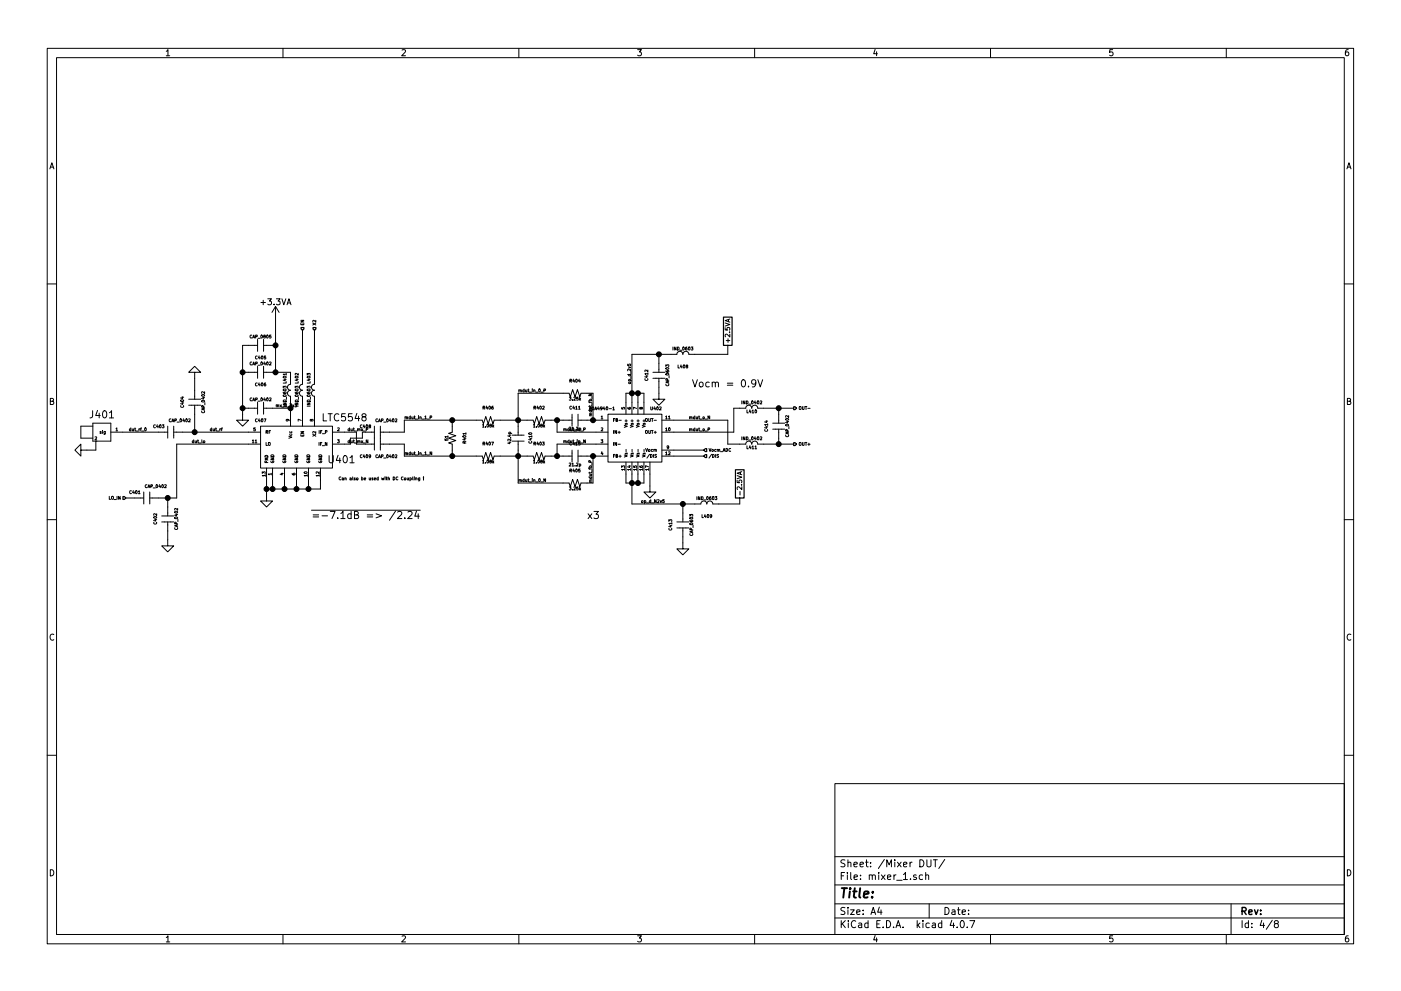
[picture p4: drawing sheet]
EESchema Schematic File Version 4
LIBS:adccore-cache
EELAYER 26 0
EELAYER END
$Descr A4 11693 8268
encoding utf-8
Sheet 4 8
Title ""
Date ""
Rev ""
Comp ""
Comment1 ""
Comment2 ""
Comment3 ""
Comment4 ""
$EndDescr
$Comp
L adccore-rescue:LTC5548 U401
U 1 1
P 2475 3600
F 0 "U401" H 2850 3375 60  0000 C CNN
F 1 "LTC5548" H 2875 3725 60  0000 C CNN
F 2 "QFN:QFN12_2x3mm_UDB_LT" H 2475 3600 60  0001 C CNN
F 3 "" H 2475 3600 60  0001 C CNN
	1    2475 3600
	1    0    0    -1  
$EndComp
$Comp
L adccore-rescue:GND #PWR073
U 1 1
P 2225 4125
F 0 "#PWR073" H 2225 3875 50  0001 C CNN
F 1 "GND" H 2225 3975 50  0001 C CNN
F 2 "" H 2225 4125 50  0001 C CNN
F 3 "" H 2225 4125 50  0001 C CNN
	1    2225 4125
	1    0    0    -1  
$EndComp
Wire Wire Line
	2225 4000 2225 4125
Wire Wire Line
	2275 4000 2275 4075
Wire Wire Line
	2675 4075 2675 4000
Wire Wire Line
	2375 4075 2375 4000
Connection ~ 2375 4075
Wire Wire Line
	2475 4075 2475 4000
Connection ~ 2475 4075
Wire Wire Line
	2575 4075 2575 4000
Connection ~ 2575 4075
$Comp
L adccore-rescue:CAP_0402 C408
U 1 1
P 3150 3600
F 0 "C408" H 3050 3650 25  0000 C CNN
F 1 "CAP_0402" H 3225 3700 25  0000 C CNN
F 2 "SM0402" H 3150 3700 60  0001 C CNN
F 3 "" H 3150 3600 60  0000 C CNN
	1    3150 3600
	1    0    0    -1  
$EndComp
$Comp
L adccore-rescue:CAP_0402 C409
U 1 1
P 3150 3700
F 0 "C409" H 3050 3600 25  0000 C CNN
F 1 "CAP_0402" H 3225 3600 25  0000 C CNN
F 2 "SM0402" H 3150 3800 60  0001 C CNN
F 3 "" H 3150 3700 60  0000 C CNN
	1    3150 3700
	1    0    0    -1  
$EndComp
$Comp
L adccore-rescue:SMA_PCB J401
U 1 1
P 875 3600
F 0 "J401" H 850 3750 60  0000 C CNN
F 1 "SMA_PCB" H 875 3800 60  0001 C CNN
F 2 "Connectors_RF:SMA_AMP_132255-12" H 875 3600 60  0001 C CNN
F 3 "" H 875 3600 60  0001 C CNN
	1    875  3600
	1    0    0    -1  
$EndComp
$Comp
L adccore-rescue:CAP_0402 C403
U 1 1
P 1425 3600
F 0 "C403" H 1325 3650 25  0000 C CNN
F 1 "CAP_0402" H 1500 3700 25  0000 C CNN
F 2 "SM0402" H 1425 3700 60  0001 C CNN
F 3 "" H 1425 3600 60  0000 C CNN
	1    1425 3600
	1    0    0    -1  
$EndComp
$Comp
L adccore-rescue:CAP_0402 C401
U 1 1
P 1225 4150
F 0 "C401" H 1125 4200 25  0000 C CNN
F 1 "CAP_0402" H 1300 4250 25  0000 C CNN
F 2 "SM0402" H 1225 4250 60  0001 C CNN
F 3 "" H 1225 4150 60  0000 C CNN
	1    1225 4150
	1    0    0    -1  
$EndComp
Wire Wire Line
	1525 3600 2075 3600
Wire Wire Line
	1475 4150 1325 4150
Wire Wire Line
	1475 3700 1475 4150
Wire Wire Line
	1475 3700 2075 3700
Wire Wire Line
	1025 3600 1325 3600
Wire Wire Line
	1050 4150 1125 4150
$Comp
L adccore-rescue:GND #PWR074
U 1 1
P 725 3750
F 0 "#PWR074" H 725 3500 50  0001 C CNN
F 1 "GND" H 725 3600 50  0001 C CNN
F 2 "" H 725 3750 50  0001 C CNN
F 3 "" H 725 3750 50  0001 C CNN
	1    725  3750
	0    1    1    0   
$EndComp
Wire Wire Line
	725  3750 800  3750
Wire Wire Line
	800  3750 800  3675
Wire Wire Line
	2225 4075 2675 4075
Connection ~ 2225 4075
Connection ~ 2275 4075
$Comp
L adccore-rescue:IND_0603 L401
U 1 1
P 2425 3250
F 0 "L401" H 2525 3300 25  0000 C CNN
F 1 "IND_0603" H 2375 3300 25  0000 C CNN
F 2 "SM0603" H 2425 3250 60  0001 C CNN
F 3 "" H 2425 3250 60  0000 C CNN
	1    2425 3250
	0    -1   -1   0   
$EndComp
Wire Wire Line
	2425 3350 2425 3450
$Comp
L adccore-rescue:IND_0603 L402
U 1 1
P 2525 3250
F 0 "L402" H 2625 3300 25  0000 C CNN
F 1 "IND_0603" H 2475 3300 25  0000 C CNN
F 2 "SM0603" H 2525 3250 60  0001 C CNN
F 3 "" H 2525 3250 60  0000 C CNN
	1    2525 3250
	0    -1   -1   0   
$EndComp
$Comp
L adccore-rescue:IND_0603 L403
U 1 1
P 2625 3250
F 0 "L403" H 2725 3300 25  0000 C CNN
F 1 "IND_0603" H 2575 3300 25  0000 C CNN
F 2 "SM0603" H 2625 3250 60  0001 C CNN
F 3 "" H 2625 3250 60  0000 C CNN
	1    2625 3250
	0    -1   -1   0   
$EndComp
Wire Wire Line
	2525 3350 2525 3450
Wire Wire Line
	2625 3350 2625 3450
$Comp
L adccore-rescue:CAP_0402 C406
U 1 1
P 2175 3100
F 0 "C406" H 2175 3000 25  0000 C CNN
F 1 "CAP_0402" H 2175 3175 25  0000 C CNN
F 2 "SM0402" H 2175 3200 60  0001 C CNN
F 3 "" H 2175 3100 60  0000 C CNN
	1    2175 3100
	1    0    0    -1  
$EndComp
$Comp
L adccore-rescue:CAP_0402 C407
U 1 1
P 2175 3400
F 0 "C407" H 2175 3300 25  0000 C CNN
F 1 "CAP_0402" H 2175 3475 25  0000 C CNN
F 2 "SM0402" H 2175 3500 60  0001 C CNN
F 3 "" H 2175 3400 60  0000 C CNN
	1    2175 3400
	1    0    0    -1  
$EndComp
Wire Wire Line
	2275 3100 2425 3100
Wire Wire Line
	2275 3400 2425 3400
Connection ~ 2425 3400
$Comp
L adccore-rescue:GND #PWR075
U 1 1
P 2025 3450
F 0 "#PWR075" H 2025 3200 50  0001 C CNN
F 1 "GND" H 2025 3300 50  0001 C CNN
F 2 "" H 2025 3450 50  0001 C CNN
F 3 "" H 2025 3450 50  0001 C CNN
	1    2025 3450
	1    0    0    -1  
$EndComp
Wire Wire Line
	2075 3100 2025 3100
Wire Wire Line
	2025 2875 2025 3450
Wire Wire Line
	2075 3400 2025 3400
Connection ~ 2025 3400
Connection ~ 2300 3100
$Comp
L adccore-rescue:CAP_0805 C405
U 1 1
P 2175 2875
F 0 "C405" H 2175 2775 25  0000 C CNN
F 1 "CAP_0805" H 2175 2950 25  0000 C CNN
F 2 "SM0805" H 2175 2975 60  0001 C CNN
F 3 "" H 2175 2875 60  0000 C CNN
	1    2175 2875
	1    0    0    -1  
$EndComp
Wire Wire Line
	2275 2875 2300 2875
Wire Wire Line
	2075 2875 2025 2875
Connection ~ 2025 3100
$Comp
L adccore-rescue:CAP_0402 C402
U 1 1
P 1400 4325
F 0 "C402" H 1400 4225 25  0000 C CNN
F 1 "CAP_0402" H 1400 4400 25  0000 C CNN
F 2 "SM0402" H 1400 4425 60  0001 C CNN
F 3 "" H 1400 4325 60  0000 C CNN
	1    1400 4325
	0    1    1    0   
$EndComp
$Comp
L adccore-rescue:GND #PWR076
U 1 1
P 1400 4500
F 0 "#PWR076" H 1400 4250 50  0001 C CNN
F 1 "GND" H 1400 4350 50  0001 C CNN
F 2 "" H 1400 4500 50  0001 C CNN
F 3 "" H 1400 4500 50  0001 C CNN
	1    1400 4500
	1    0    0    -1  
$EndComp
Wire Wire Line
	1400 4425 1400 4500
Wire Wire Line
	1400 4225 1400 4150
Connection ~ 1400 4150
$Comp
L adccore-rescue:CAP_0402 C404
U 1 1
P 1625 3350
F 0 "C404" H 1625 3250 25  0000 C CNN
F 1 "CAP_0402" H 1625 3425 25  0000 C CNN
F 2 "SM0402" H 1625 3450 60  0001 C CNN
F 3 "" H 1625 3350 60  0000 C CNN
	1    1625 3350
	0    1    1    0   
$EndComp
Wire Wire Line
	1625 3450 1625 3600
Connection ~ 1625 3600
$Comp
L adccore-rescue:GND #PWR077
U 1 1
P 1625 3150
F 0 "#PWR077" H 1625 2900 50  0001 C CNN
F 1 "GND" H 1625 3000 50  0001 C CNN
F 2 "" H 1625 3150 50  0001 C CNN
F 3 "" H 1625 3150 50  0001 C CNN
	1    1625 3150
	-1   0    0    1   
$EndComp
Wire Wire Line
	1625 3150 1625 3250
Text HLabel 1050 4150 0    25   Input ~ 0
LO_IN
Wire Wire Line
	2300 2650 2300 3100
Text HLabel 2625 2750 1    25   Input ~ 0
X2
Text HLabel 2525 2750 1    25   Input ~ 0
EN
Wire Wire Line
	2525 2750 2525 3150
Wire Wire Line
	2625 2750 2625 3150
Connection ~ 2300 2875
Wire Wire Line
	2425 3100 2425 3150
$Comp
L adccore-rescue:ADA4940-1 U402
U 1 1
P 5175 3650
F 0 "U402" H 5475 3900 25  0000 C CNN
F 1 "ADA4940-1" H 5025 3900 25  0000 C CNN
F 2 "QFN:QFN16_3x3mm" H 5175 3700 25  0001 C CNN
F 3 "" H 5175 3700 25  0001 C CNN
	1    5175 3650
	1    0    0    -1  
$EndComp
$Comp
L adccore-rescue:RES_0402 R402
U 1 1
P 4500 3500
F 0 "R402" H 4500 3400 25  0000 C CNN
F 1 "1.08k" H 4500 3550 25  0000 C CNN
F 2 "SM0402" H 4500 3500 60  0001 C CNN
F 3 "" H 4500 3500 60  0000 C CNN
	1    4500 3500
	-1   0    0    1   
$EndComp
$Comp
L adccore-rescue:RES_0402 R403
U 1 1
P 4500 3800
F 0 "R403" H 4500 3700 25  0000 C CNN
F 1 "1.08k" H 4500 3850 25  0000 C CNN
F 2 "SM0402" H 4500 3800 60  0001 C CNN
F 3 "" H 4500 3800 60  0000 C CNN
	1    4500 3800
	-1   0    0    1   
$EndComp
$Comp
L adccore-rescue:RES_0402 R404
U 1 1
P 4800 3275
F 0 "R404" H 4800 3175 25  0000 C CNN
F 1 "3.25k" H 4800 3325 25  0000 C CNN
F 2 "SM0402" H 4800 3275 60  0001 C CNN
F 3 "" H 4800 3275 60  0000 C CNN
	1    4800 3275
	-1   0    0    1   
$EndComp
$Comp
L adccore-rescue:RES_0402 R405
U 1 1
P 4800 4025
F 0 "R405" H 4800 3925 25  0000 C CNN
F 1 "3.25k" H 4800 4075 25  0000 C CNN
F 2 "SM0402" H 4800 4025 60  0001 C CNN
F 3 "" H 4800 4025 60  0000 C CNN
	1    4800 4025
	-1   0    0    1   
$EndComp
Wire Wire Line
	3250 3600 3375 3600
Wire Wire Line
	3375 3600 3375 3500
Wire Wire Line
	3250 3700 3375 3700
Wire Wire Line
	3375 3700 3375 3800
Wire Wire Line
	4325 3750 4325 4025
Connection ~ 4325 3800
Wire Wire Line
	4325 3275 4325 3550
Connection ~ 4325 3500
Wire Wire Line
	4600 3500 4700 3500
Wire Wire Line
	4900 3500 4975 3500
Wire Wire Line
	4975 3800 4900 3800
Wire Wire Line
	4700 3800 4600 3800
Wire Wire Line
	4975 3600 4650 3600
Wire Wire Line
	4650 3600 4650 3500
Connection ~ 4650 3500
Wire Wire Line
	4975 3700 4650 3700
Wire Wire Line
	4650 3700 4650 3800
Connection ~ 4650 3800
Text Notes 2825 4000 0    25   ~ 0
Can also be used with DC Coupling !
Text HLabel 5875 3750 2    25   Input ~ 0
Vocm_ADC
Wire Wire Line
	5625 3750 5875 3750
$Comp
L adccore-rescue:IND_0402 L410
U 1 1
P 6275 3400
F 0 "L410" H 6275 3375 25  0000 C CNN
F 1 "IND_0402" H 6275 3450 25  0000 C CNN
F 2 "SM0402" H 6275 3400 60  0001 C CNN
F 3 "" H 6275 3400 60  0000 C CNN
	1    6275 3400
	1    0    0    -1  
$EndComp
$Comp
L adccore-rescue:IND_0402 L411
U 1 1
P 6275 3700
F 0 "L411" H 6275 3675 25  0000 C CNN
F 1 "IND_0402" H 6275 3750 25  0000 C CNN
F 2 "SM0402" H 6275 3700 60  0001 C CNN
F 3 "" H 6275 3700 60  0000 C CNN
	1    6275 3700
	1    0    0    -1  
$EndComp
$Comp
L adccore-rescue:CAP_0402 C414
U 1 1
P 6500 3550
F 0 "C414" H 6500 3450 25  0000 C CNN
F 1 "CAP_0402" H 6500 3625 25  0000 C CNN
F 2 "SM0402" H 6500 3650 60  0001 C CNN
F 3 "" H 6500 3550 60  0000 C CNN
	1    6500 3550
	0    1    1    0   
$EndComp
Wire Wire Line
	5625 3500 6075 3500
Wire Wire Line
	5625 3600 6125 3600
Wire Wire Line
	6375 3400 6625 3400
Wire Wire Line
	6500 3400 6500 3450
Wire Wire Line
	6375 3700 6625 3700
Wire Wire Line
	6500 3700 6500 3650
Text HLabel 6625 3400 2    25   Output ~ 0
OUT-
Text HLabel 6625 3700 2    25   Output ~ 0
OUT+
Connection ~ 6500 3700
Connection ~ 6500 3400
Wire Wire Line
	5625 3800 5875 3800
Text HLabel 5875 3800 2    25   Input ~ 0
/DIS
Text Notes 5775 3225 0    60   ~ 0
Vocm = 0.9V
Text Notes 2600 4325 0    60   ~ 0
~=-7.1dB => /2.24
Wire Wire Line
	5275 2950 5275 3350
Wire Wire Line
	5225 3350 5225 3275
Wire Wire Line
	5225 3275 5375 3275
Connection ~ 5275 3275
Wire Wire Line
	5325 3275 5325 3350
Wire Wire Line
	5375 3275 5375 3350
Connection ~ 5325 3275
Wire Wire Line
	5275 3950 5275 4200
Wire Wire Line
	5225 3950 5225 4025
Wire Wire Line
	5225 4025 5375 4025
Connection ~ 5275 4025
Wire Wire Line
	5325 4025 5325 3950
Wire Wire Line
	5375 4025 5375 3950
Connection ~ 5325 4025
Text Notes 4900 4325 0    60   ~ 0
x3
$Comp
L adccore-rescue:IND_0603 L408
U 1 1
P 5700 2950
F 0 "L408" H 5700 2850 25  0000 C CNN
F 1 "IND_0603" H 5700 3000 25  0000 C CNN
F 2 "SM0603" H 5700 2950 60  0001 C CNN
F 3 "" H 5700 2950 60  0000 C CNN
	1    5700 2950
	1    0    0    -1  
$EndComp
$Comp
L adccore-rescue:CAP_0603 C412
U 1 1
P 5500 3125
F 0 "C412" H 5500 3025 25  0000 C CNN
F 1 "CAP_0603" H 5500 3200 25  0000 C CNN
F 2 "SM0603" H 5500 3225 60  0001 C CNN
F 3 "" H 5500 3125 60  0000 C CNN
	1    5500 3125
	0    1    1    0   
$EndComp
Wire Wire Line
	5275 2950 5600 2950
Wire Wire Line
	5500 3025 5500 2950
Connection ~ 5500 2950
Wire Wire Line
	5800 2950 6075 2950
Wire Wire Line
	6075 2950 6075 2875
$Comp
L adccore-rescue:GND #PWR078
U 1 1
P 5500 3275
F 0 "#PWR078" H 5500 3025 50  0001 C CNN
F 1 "GND" H 5500 3125 50  0001 C CNN
F 2 "" H 5500 3275 50  0001 C CNN
F 3 "" H 5500 3275 50  0001 C CNN
	1    5500 3275
	1    0    0    -1  
$EndComp
Wire Wire Line
	5500 3225 5500 3275
$Comp
L adccore-rescue:IND_0603 L409
U 1 1
P 5900 4200
F 0 "L409" H 5900 4100 25  0000 C CNN
F 1 "IND_0603" H 5900 4250 25  0000 C CNN
F 2 "SM0603" H 5900 4200 60  0001 C CNN
F 3 "" H 5900 4200 60  0000 C CNN
	1    5900 4200
	1    0    0    -1  
$EndComp
$Comp
L adccore-rescue:CAP_0603 C413
U 1 1
P 5700 4375
F 0 "C413" H 5700 4275 25  0000 C CNN
F 1 "CAP_0603" H 5700 4450 25  0000 C CNN
F 2 "SM0603" H 5700 4475 60  0001 C CNN
F 3 "" H 5700 4375 60  0000 C CNN
	1    5700 4375
	0    1    1    0   
$EndComp
Wire Wire Line
	5275 4200 5800 4200
Wire Wire Line
	5700 4275 5700 4200
Connection ~ 5700 4200
$Comp
L adccore-rescue:GND #PWR079
U 1 1
P 5700 4525
F 0 "#PWR079" H 5700 4275 50  0001 C CNN
F 1 "GND" H 5700 4375 50  0001 C CNN
F 2 "" H 5700 4525 50  0001 C CNN
F 3 "" H 5700 4525 50  0001 C CNN
	1    5700 4525
	1    0    0    -1  
$EndComp
Wire Wire Line
	5700 4475 5700 4525
Wire Wire Line
	6175 4150 6175 4200
Wire Wire Line
	6175 4200 6000 4200
$Comp
L adccore-rescue:+3.3VA #PWR080
U 1 1
P 2300 2650
F 0 "#PWR080" H 2300 2500 50  0001 C CNN
F 1 "+3.3VA" H 2300 2790 50  0000 C CNN
F 2 "" H 2300 2650 50  0001 C CNN
F 3 "" H 2300 2650 50  0001 C CNN
	1    2300 2650
	1    0    0    -1  
$EndComp
Text GLabel 6075 2875 1    39   UnSpc ~ 0
+2.5VA
Text GLabel 6175 4150 1    39   UnSpc ~ 0
-2.5VA
$Comp
L adccore-rescue:CAP_0402 C411
U 1 1
P 4800 3500
F 0 "C411" H 4800 3400 25  0000 C CNN
F 1 "21.2p" H 4800 3575 25  0000 C CNN
F 2 "SM0402" H 4800 3600 60  0001 C CNN
F 3 "" H 4800 3500 60  0000 C CNN
	1    4800 3500
	-1   0    0    1   
$EndComp
Wire Wire Line
	4950 3500 4950 3275
Wire Wire Line
	4950 3275 4900 3275
Connection ~ 4950 3500
Wire Wire Line
	4700 3275 4325 3275
Wire Wire Line
	4175 3500 4400 3500
Wire Wire Line
	4175 3800 4400 3800
$Comp
L adccore-rescue:CAP_0402 C415
U 1 1
P 4800 3800
F 0 "C415" H 4800 3700 25  0000 C CNN
F 1 "21.2p" H 4800 3875 25  0000 C CNN
F 2 "SM0402" H 4800 3900 60  0001 C CNN
F 3 "" H 4800 3800 60  0000 C CNN
	1    4800 3800
	-1   0    0    1   
$EndComp
Wire Wire Line
	4950 3800 4950 4025
Wire Wire Line
	4950 4025 4900 4025
Connection ~ 4950 3800
Wire Wire Line
	4325 4025 4700 4025
$Comp
L adccore-rescue:CAP_0402 C410
U 1 1
P 4325 3650
F 0 "C410" H 4325 3550 25  0000 C CNN
F 1 "42.4p" H 4325 3725 25  0000 C CNN
F 2 "SM0402" H 4325 3750 60  0001 C CNN
F 3 "" H 4325 3650 60  0000 C CNN
	1    4325 3650
	0    -1   -1   0   
$EndComp
$Comp
L adccore-rescue:RES_0402 R406
U 1 1
P 4075 3500
F 0 "R406" H 4075 3400 25  0000 C CNN
F 1 "1.08k" H 4075 3550 25  0000 C CNN
F 2 "SM0402" H 4075 3500 60  0001 C CNN
F 3 "" H 4075 3500 60  0000 C CNN
	1    4075 3500
	-1   0    0    1   
$EndComp
$Comp
L adccore-rescue:RES_0402 R407
U 1 1
P 4075 3800
F 0 "R407" H 4075 3700 25  0000 C CNN
F 1 "1.08k" H 4075 3850 25  0000 C CNN
F 2 "SM0402" H 4075 3800 60  0001 C CNN
F 3 "" H 4075 3800 60  0000 C CNN
	1    4075 3800
	-1   0    0    1   
$EndComp
Wire Wire Line
	3375 3800 3975 3800
Wire Wire Line
	3375 3500 3975 3500
$Comp
L adccore-rescue:RES_0402 R401
U 1 1
P 3775 3650
F 0 "R401" H 3775 3550 25  0000 C CNN
F 1 "51" H 3775 3700 25  0000 C CNN
F 2 "SM0402" H 3775 3650 60  0001 C CNN
F 3 "" H 3775 3650 60  0000 C CNN
	1    3775 3650
	0    -1   -1   0   
$EndComp
Wire Wire Line
	3775 3550 3775 3500
Connection ~ 3775 3500
Wire Wire Line
	3775 3750 3775 3800
Connection ~ 3775 3800
Text Label 1600 3700 0    25   ~ 0
dut_lo
Text Label 1750 3600 0    25   ~ 0
dut_rf
Text Label 1075 3600 0    25   ~ 0
dut_rf_0
Text Label 5750 3500 0    25   ~ 0
mdut_o_N
Text Label 5750 3600 0    25   ~ 0
mdut_o_P
Text Label 4950 3275 3    25   ~ 0
mdut_fb_N
Text Label 4950 4025 1    25   ~ 0
mdut_fb_P
Wire Wire Line
	6075 3500 6075 3700
Wire Wire Line
	6075 3700 6175 3700
Wire Wire Line
	6125 3600 6125 3400
Wire Wire Line
	6125 3400 6175 3400
Text Label 4700 3600 0    25   ~ 0
mdut_in_P
Text Label 4700 3700 0    25   ~ 0
mdut_in_N
Text Label 4325 3275 0    25   ~ 0
mdut_in_0_P
Text Label 4325 4025 0    25   ~ 0
mdut_in_0_N
Text Label 3375 3500 0    25   ~ 0
mdut_in_1_P
Text Label 3375 3800 0    25   ~ 0
mdut_in_1_N
Text Label 2900 3600 0    25   ~ 0
dut_mx_P
Text Label 2900 3700 0    25   ~ 0
dut_mx_N
Wire Wire Line
	2875 3600 2975 3600
Wire Wire Line
	2975 3600 2975 3700
Wire Wire Line
	2975 3700 3050 3700
Wire Wire Line
	2875 3700 2925 3700
Wire Wire Line
	2925 3700 2925 3650
Wire Wire Line
	2925 3650 3025 3650
Wire Wire Line
	3025 3650 3025 3600
Wire Wire Line
	3025 3600 3050 3600
Text Label 2300 3400 0    25   ~ 0
mx_d_3v3
$Comp
L adccore-rescue:GND #PWR081
U 1 1
P 5425 4050
F 0 "#PWR081" H 5425 3800 50  0001 C CNN
F 1 "GND" H 5425 3900 50  0001 C CNN
F 2 "" H 5425 4050 50  0001 C CNN
F 3 "" H 5425 4050 50  0001 C CNN
	1    5425 4050
	1    0    0    -1  
$EndComp
Wire Wire Line
	5425 3950 5425 4050
Text Label 5275 3200 1    25   ~ 0
op_d_2v5
Text Label 5350 4200 0    25   ~ 0
op_d_N2v5
$EndSCHEMATC
